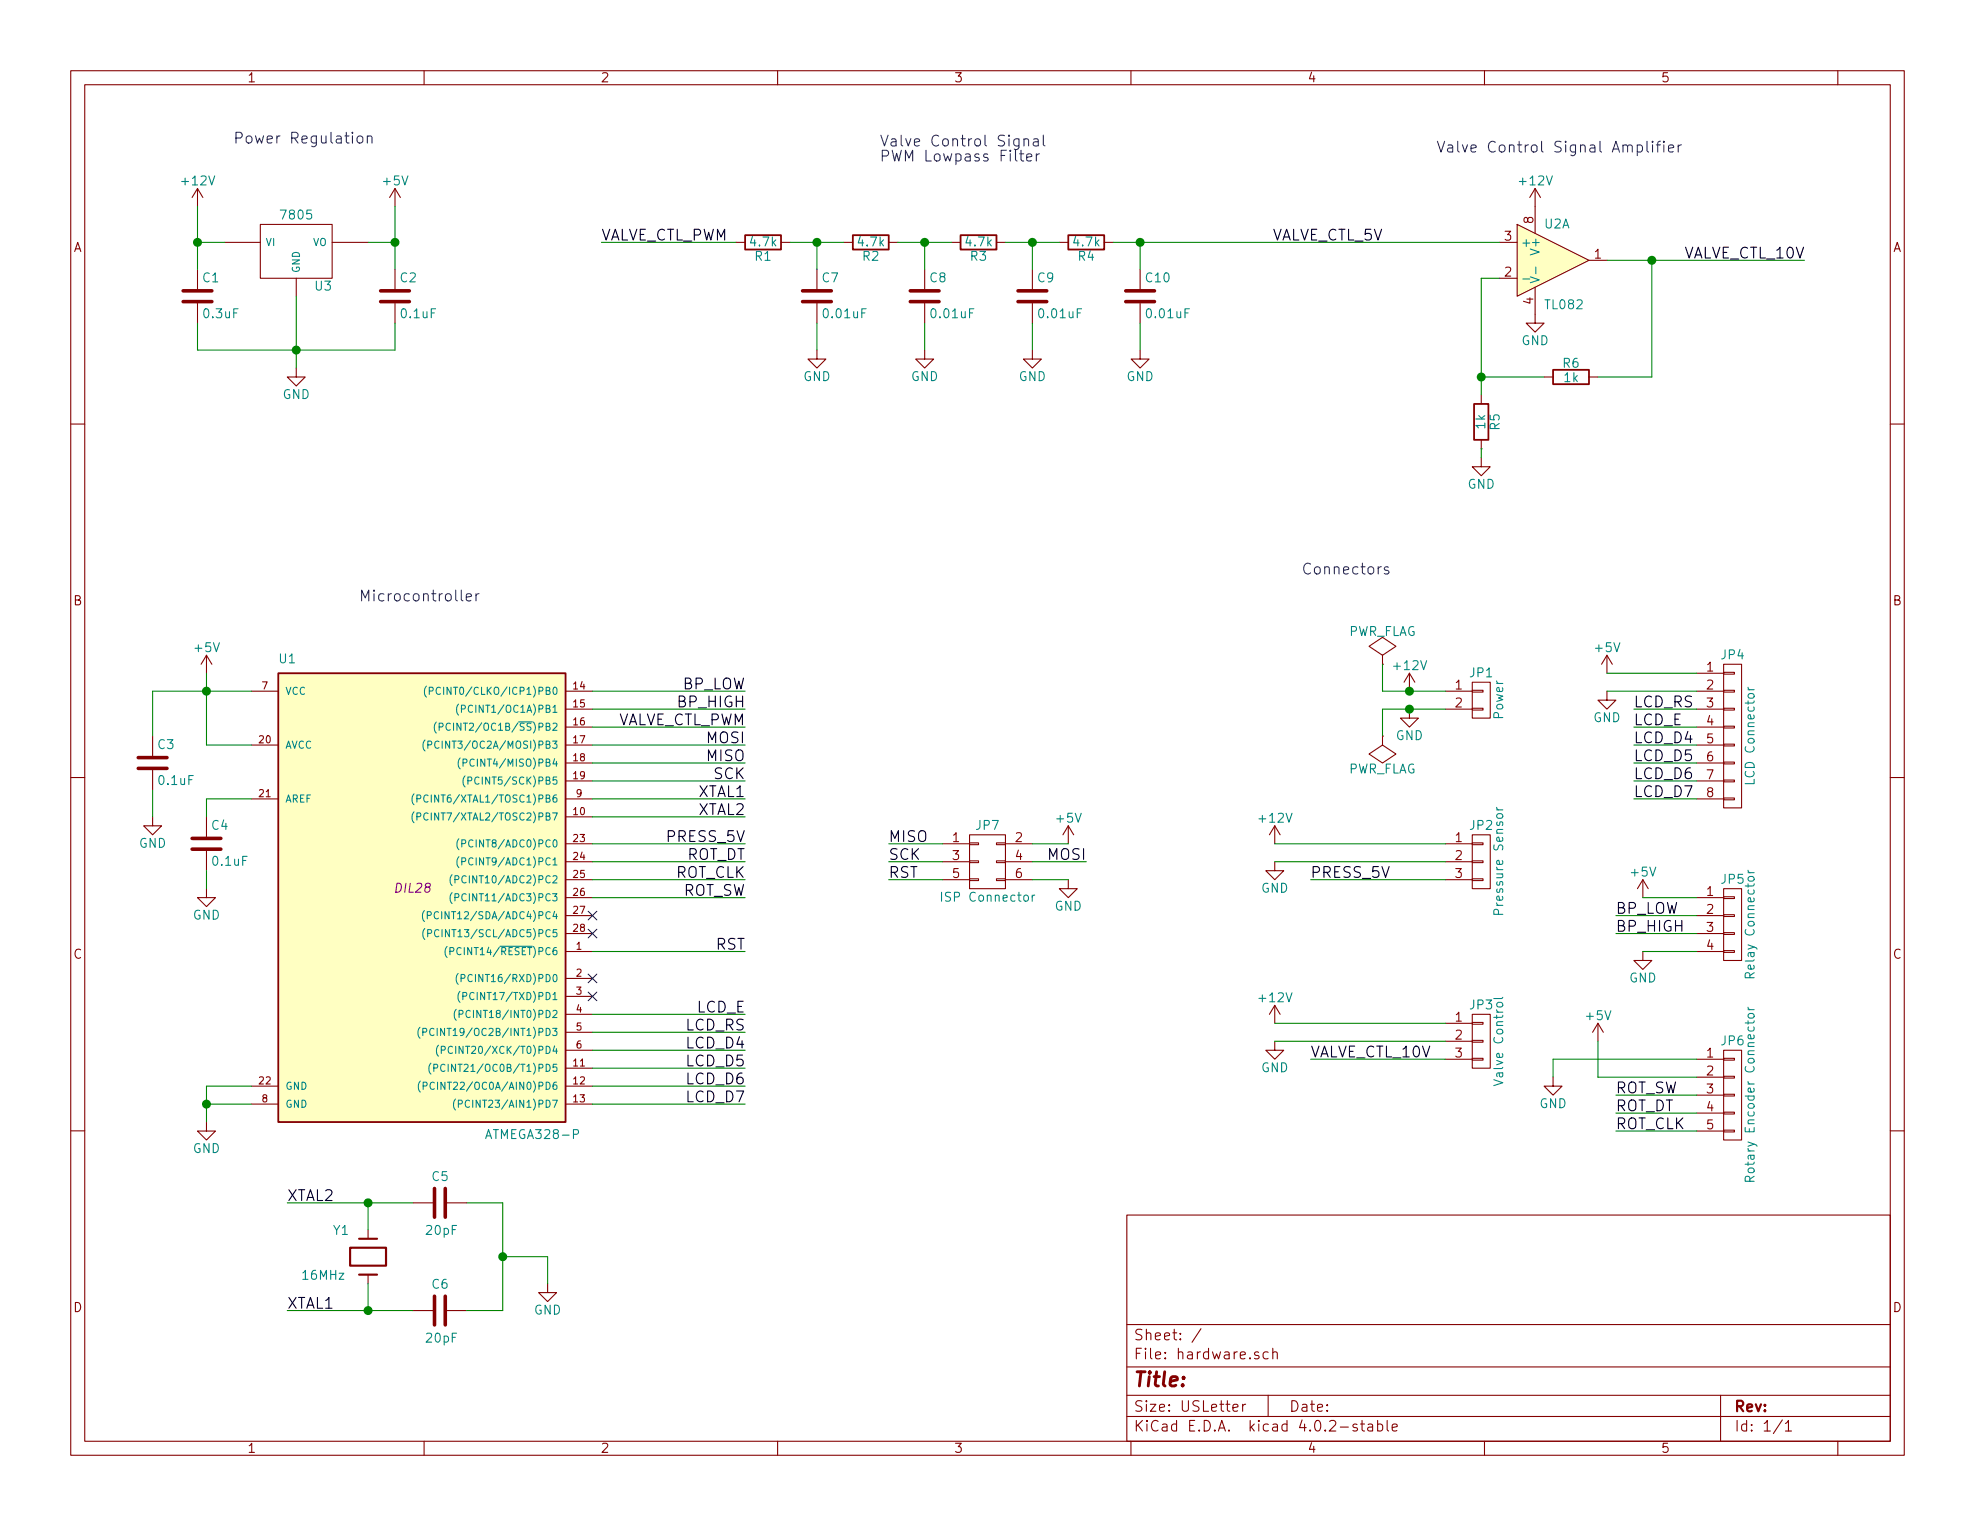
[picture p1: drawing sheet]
EESchema Schematic File Version 2
LIBS:power
LIBS:device
LIBS:transistors
LIBS:conn
LIBS:linear
LIBS:regul
LIBS:74xx
LIBS:cmos4000
LIBS:adc-dac
LIBS:memory
LIBS:xilinx
LIBS:microcontrollers
LIBS:dsp
LIBS:microchip
LIBS:analog_switches
LIBS:motorola
LIBS:texas
LIBS:intel
LIBS:audio
LIBS:interface
LIBS:digital-audio
LIBS:philips
LIBS:display
LIBS:cypress
LIBS:siliconi
LIBS:opto
LIBS:atmel
LIBS:contrib
LIBS:valves
LIBS:arduinoprominidev-11113
EELAYER 25 0
EELAYER END
$Descr USLetter 11000 8500
encoding utf-8
Sheet 1 1
Title ""
Date ""
Rev ""
Comp ""
Comment1 ""
Comment2 ""
Comment3 ""
Comment4 ""
$EndDescr
$Comp
L ATMEGA328-P U1
U 1 1
P 2300 4950
F 0 "U1" H 1550 6200 50  0000 L BNN
F 1 "ATMEGA328-P" H 2700 3550 50  0000 L BNN
F 2 "DIL28" H 2300 4950 50  0000 C CIN
F 3 "" H 2300 4950 50  0000 C CNN
	1    2300 4950
	1    0    0    -1  
$EndComp
$Comp
L CONN_01X04 JP5
U 1 1
P 9650 5150
F 0 "JP5" H 9650 5400 50  0000 C CNN
F 1 "Relay Connector" V 9750 5150 50  0000 C CNN
F 2 "" H 9650 5150 50  0000 C CNN
F 3 "" H 9650 5150 50  0000 C CNN
	1    9650 5150
	1    0    0    -1  
$EndComp
$Comp
L Crystal Y1
U 1 1
P 2050 7000
F 0 "Y1" V 2200 7150 50  0000 C CNN
F 1 "16MHz" V 1950 7250 50  0000 C CNN
F 2 "" H 2050 7000 50  0000 C CNN
F 3 "" H 2050 7000 50  0000 C CNN
	1    2050 7000
	0    -1   -1   0   
$EndComp
Text Label 4150 4250 2    60   ~ 0
MISO
Text Label 4150 4150 2    60   ~ 0
MOSI
Text Label 1600 7300 0    60   ~ 0
XTAL1
Text Label 1600 6700 0    60   ~ 0
XTAL2
$Comp
L C C6
U 1 1
P 2450 7300
F 0 "C6" V 2600 7250 50  0000 L CNN
F 1 "20pF" V 2300 7200 50  0000 L CNN
F 2 "" H 2488 7150 50  0000 C CNN
F 3 "" H 2450 7300 50  0000 C CNN
	1    2450 7300
	0    -1   -1   0   
$EndComp
$Comp
L C C5
U 1 1
P 2450 6700
F 0 "C5" V 2600 6650 50  0000 L CNN
F 1 "20pF" V 2300 6600 50  0000 L CNN
F 2 "" H 2488 6550 50  0000 C CNN
F 3 "" H 2450 6700 50  0000 C CNN
	1    2450 6700
	0    -1   -1   0   
$EndComp
$Comp
L GND #PWR01
U 1 1
P 3050 7150
F 0 "#PWR01" H 3050 6900 50  0001 C CNN
F 1 "GND" H 3050 7000 50  0000 C CNN
F 2 "" H 3050 7150 50  0000 C CNN
F 3 "" H 3050 7150 50  0000 C CNN
	1    3050 7150
	1    0    0    -1  
$EndComp
Text Label 4150 4450 2    60   ~ 0
XTAL1
Text Label 4150 4550 2    60   ~ 0
XTAL2
$Comp
L C C4
U 1 1
P 1150 4700
F 0 "C4" H 1175 4800 50  0000 L CNN
F 1 "0.1uF" H 1175 4600 50  0000 L CNN
F 2 "" H 1188 4550 50  0000 C CNN
F 3 "" H 1150 4700 50  0000 C CNN
	1    1150 4700
	1    0    0    -1  
$EndComp
$Comp
L GND #PWR02
U 1 1
P 1150 4950
F 0 "#PWR02" H 1150 4700 50  0001 C CNN
F 1 "GND" H 1150 4800 50  0000 C CNN
F 2 "" H 1150 4950 50  0000 C CNN
F 3 "" H 1150 4950 50  0000 C CNN
	1    1150 4950
	1    0    0    -1  
$EndComp
$Comp
L GND #PWR03
U 1 1
P 1150 6250
F 0 "#PWR03" H 1150 6000 50  0001 C CNN
F 1 "GND" H 1150 6100 50  0000 C CNN
F 2 "" H 1150 6250 50  0000 C CNN
F 3 "" H 1150 6250 50  0000 C CNN
	1    1150 6250
	1    0    0    -1  
$EndComp
Text Label 4150 5650 2    60   ~ 0
LCD_E
Text Label 4150 5750 2    60   ~ 0
LCD_RS
Text Label 4150 6050 2    60   ~ 0
LCD_D6
Text Label 4150 6150 2    60   ~ 0
LCD_D7
Text Label 4150 5850 2    60   ~ 0
LCD_D4
Text Label 4150 5950 2    60   ~ 0
LCD_D5
Text Label 4150 4800 2    60   ~ 0
ROT_DT
Text Label 4150 4700 2    60   ~ 0
PRESS_5V
Text Label 4150 5000 2    60   ~ 0
ROT_SW
Text Label 4150 4900 2    60   ~ 0
ROT_CLK
Text Label 4150 5300 2    60   ~ 0
RST
Text Label 4150 4350 2    60   ~ 0
SCK
Text Label 4150 3950 2    60   ~ 0
BP_HIGH
Text Label 4150 3850 2    60   ~ 0
BP_LOW
$Comp
L CONN_02X03 JP7
U 1 1
P 5500 4800
F 0 "JP7" H 5500 5000 50  0000 C CNN
F 1 "ISP Connector" H 5500 4600 50  0000 C CNN
F 2 "" H 5500 3600 50  0000 C CNN
F 3 "" H 5500 3600 50  0000 C CNN
	1    5500 4800
	1    0    0    -1  
$EndComp
Text Label 4950 4700 0    60   ~ 0
MISO
Text Label 4950 4800 0    60   ~ 0
SCK
Text Label 4950 4900 0    60   ~ 0
RST
Text Label 6050 4800 2    60   ~ 0
MOSI
$Comp
L GND #PWR04
U 1 1
P 5950 4900
F 0 "#PWR04" H 5950 4650 50  0001 C CNN
F 1 "GND" H 5950 4750 50  0000 C CNN
F 2 "" H 5950 4900 50  0000 C CNN
F 3 "" H 5950 4900 50  0000 C CNN
	1    5950 4900
	1    0    0    -1  
$EndComp
$Comp
L CONN_01X08 JP4
U 1 1
P 9650 4100
F 0 "JP4" H 9650 4550 50  0000 C CNN
F 1 "LCD Connector" V 9750 4100 50  0000 C CNN
F 2 "" H 9650 4100 50  0000 C CNN
F 3 "" H 9650 4100 50  0000 C CNN
	1    9650 4100
	1    0    0    -1  
$EndComp
Text Label 9100 3950 0    60   ~ 0
LCD_RS
Text Label 9100 4050 0    60   ~ 0
LCD_E
Text Label 9100 4150 0    60   ~ 0
LCD_D4
Text Label 9100 4250 0    60   ~ 0
LCD_D5
Text Label 9100 4350 0    60   ~ 0
LCD_D6
Text Label 9100 4450 0    60   ~ 0
LCD_D7
$Comp
L GND #PWR05
U 1 1
P 8950 3850
F 0 "#PWR05" H 8950 3600 50  0001 C CNN
F 1 "GND" H 8950 3700 50  0000 C CNN
F 2 "" H 8950 3850 50  0000 C CNN
F 3 "" H 8950 3850 50  0000 C CNN
	1    8950 3850
	-1   0    0    -1  
$EndComp
Text Label 9000 5100 0    60   ~ 0
BP_LOW
Text Label 9000 5200 0    60   ~ 0
BP_HIGH
$Comp
L GND #PWR06
U 1 1
P 9150 5300
F 0 "#PWR06" H 9150 5050 50  0001 C CNN
F 1 "GND" H 9150 5150 50  0000 C CNN
F 2 "" H 9150 5300 50  0000 C CNN
F 3 "" H 9150 5300 50  0000 C CNN
	1    9150 5300
	-1   0    0    -1  
$EndComp
$Comp
L 7805 U3
U 1 1
P 1650 1400
F 0 "U3" H 1800 1204 50  0000 C CNN
F 1 "7805" H 1650 1600 50  0000 C CNN
F 2 "" H 1650 1400 50  0000 C CNN
F 3 "" H 1650 1400 50  0000 C CNN
	1    1650 1400
	1    0    0    -1  
$EndComp
$Comp
L +12V #PWR07
U 1 1
P 1100 1150
F 0 "#PWR07" H 1100 1000 50  0001 C CNN
F 1 "+12V" H 1100 1290 50  0000 C CNN
F 2 "" H 1100 1150 50  0000 C CNN
F 3 "" H 1100 1150 50  0000 C CNN
	1    1100 1150
	1    0    0    -1  
$EndComp
$Comp
L +5V #PWR08
U 1 1
P 2200 1150
F 0 "#PWR08" H 2200 1000 50  0001 C CNN
F 1 "+5V" H 2200 1290 50  0000 C CNN
F 2 "" H 2200 1150 50  0000 C CNN
F 3 "" H 2200 1150 50  0000 C CNN
	1    2200 1150
	1    0    0    -1  
$EndComp
$Comp
L GND #PWR09
U 1 1
P 1650 2050
F 0 "#PWR09" H 1650 1800 50  0001 C CNN
F 1 "GND" H 1650 1900 50  0000 C CNN
F 2 "" H 1650 2050 50  0000 C CNN
F 3 "" H 1650 2050 50  0000 C CNN
	1    1650 2050
	1    0    0    -1  
$EndComp
$Comp
L TL082 U2
U 1 1
P 8650 1450
F 0 "U2" H 8600 1650 50  0000 L CNN
F 1 "TL082" H 8600 1200 50  0000 L CNN
F 2 "" H 8650 1450 50  0000 C CNN
F 3 "" H 8650 1450 50  0000 C CNN
	1    8650 1450
	1    0    0    -1  
$EndComp
$Comp
L +12V #PWR010
U 1 1
P 8550 1150
F 0 "#PWR010" H 8550 1000 50  0001 C CNN
F 1 "+12V" H 8550 1290 50  0000 C CNN
F 2 "" H 8550 1150 50  0000 C CNN
F 3 "" H 8550 1150 50  0000 C CNN
	1    8550 1150
	1    0    0    -1  
$EndComp
$Comp
L GND #PWR011
U 1 1
P 8550 1750
F 0 "#PWR011" H 8550 1500 50  0001 C CNN
F 1 "GND" H 8550 1600 50  0000 C CNN
F 2 "" H 8550 1750 50  0000 C CNN
F 3 "" H 8550 1750 50  0000 C CNN
	1    8550 1750
	1    0    0    -1  
$EndComp
$Comp
L R R6
U 1 1
P 8750 2100
F 0 "R6" V 8830 2100 50  0000 C CNN
F 1 "1k" V 8750 2100 50  0000 C CNN
F 2 "" V 8680 2100 50  0000 C CNN
F 3 "" H 8750 2100 50  0000 C CNN
	1    8750 2100
	0    -1   -1   0   
$EndComp
$Comp
L R R5
U 1 1
P 8250 2350
F 0 "R5" V 8330 2350 50  0000 C CNN
F 1 "1k" V 8250 2350 50  0000 C CNN
F 2 "" V 8180 2350 50  0000 C CNN
F 3 "" H 8250 2350 50  0000 C CNN
	1    8250 2350
	1    0    0    -1  
$EndComp
$Comp
L GND #PWR012
U 1 1
P 8250 2550
F 0 "#PWR012" H 8250 2300 50  0001 C CNN
F 1 "GND" H 8250 2400 50  0000 C CNN
F 2 "" H 8250 2550 50  0000 C CNN
F 3 "" H 8250 2550 50  0000 C CNN
	1    8250 2550
	1    0    0    -1  
$EndComp
Text Label 10050 1450 2    60   ~ 0
VALVE_CTL_10V
$Comp
L R R1
U 1 1
P 4250 1350
F 0 "R1" V 4330 1350 50  0000 C CNN
F 1 "4.7k" V 4250 1350 50  0000 C CNN
F 2 "" V 4180 1350 50  0000 C CNN
F 3 "" H 4250 1350 50  0000 C CNN
	1    4250 1350
	0    1    1    0   
$EndComp
$Comp
L C C7
U 1 1
P 4550 1650
F 0 "C7" H 4575 1750 50  0000 L CNN
F 1 "0.01uF" H 4575 1550 50  0000 L CNN
F 2 "" H 4588 1500 50  0000 C CNN
F 3 "" H 4550 1650 50  0000 C CNN
	1    4550 1650
	1    0    0    -1  
$EndComp
Text Label 3350 1350 0    60   ~ 0
VALVE_CTL_PWM
$Comp
L GND #PWR013
U 1 1
P 4550 1950
F 0 "#PWR013" H 4550 1700 50  0001 C CNN
F 1 "GND" H 4550 1800 50  0000 C CNN
F 2 "" H 4550 1950 50  0000 C CNN
F 3 "" H 4550 1950 50  0000 C CNN
	1    4550 1950
	1    0    0    -1  
$EndComp
$Comp
L GND #PWR014
U 1 1
P 5150 1950
F 0 "#PWR014" H 5150 1700 50  0001 C CNN
F 1 "GND" H 5150 1800 50  0000 C CNN
F 2 "" H 5150 1950 50  0000 C CNN
F 3 "" H 5150 1950 50  0000 C CNN
	1    5150 1950
	1    0    0    -1  
$EndComp
$Comp
L GND #PWR015
U 1 1
P 5750 1950
F 0 "#PWR015" H 5750 1700 50  0001 C CNN
F 1 "GND" H 5750 1800 50  0000 C CNN
F 2 "" H 5750 1950 50  0000 C CNN
F 3 "" H 5750 1950 50  0000 C CNN
	1    5750 1950
	1    0    0    -1  
$EndComp
$Comp
L GND #PWR016
U 1 1
P 6350 1950
F 0 "#PWR016" H 6350 1700 50  0001 C CNN
F 1 "GND" H 6350 1800 50  0000 C CNN
F 2 "" H 6350 1950 50  0000 C CNN
F 3 "" H 6350 1950 50  0000 C CNN
	1    6350 1950
	1    0    0    -1  
$EndComp
Text Label 7700 1350 2    60   ~ 0
VALVE_CTL_5V
Text Notes 4900 900  0    60   ~ 0
Valve Control Signal\nPWM Lowpass Filter
Text Notes 8000 850  0    60   ~ 0
Valve Control Signal Amplifier
Text Notes 7250 3200 0    60   ~ 0
Connectors
$Comp
L R R2
U 1 1
P 4850 1350
F 0 "R2" V 4930 1350 50  0000 C CNN
F 1 "4.7k" V 4850 1350 50  0000 C CNN
F 2 "" V 4780 1350 50  0000 C CNN
F 3 "" H 4850 1350 50  0000 C CNN
	1    4850 1350
	0    1    1    0   
$EndComp
$Comp
L R R3
U 1 1
P 5450 1350
F 0 "R3" V 5530 1350 50  0000 C CNN
F 1 "4.7k" V 5450 1350 50  0000 C CNN
F 2 "" V 5380 1350 50  0000 C CNN
F 3 "" H 5450 1350 50  0000 C CNN
	1    5450 1350
	0    1    1    0   
$EndComp
$Comp
L R R4
U 1 1
P 6050 1350
F 0 "R4" V 6130 1350 50  0000 C CNN
F 1 "4.7k" V 6050 1350 50  0000 C CNN
F 2 "" V 5980 1350 50  0000 C CNN
F 3 "" H 6050 1350 50  0000 C CNN
	1    6050 1350
	0    1    1    0   
$EndComp
$Comp
L C C8
U 1 1
P 5150 1650
F 0 "C8" H 5175 1750 50  0000 L CNN
F 1 "0.01uF" H 5175 1550 50  0000 L CNN
F 2 "" H 5188 1500 50  0000 C CNN
F 3 "" H 5150 1650 50  0000 C CNN
	1    5150 1650
	1    0    0    -1  
$EndComp
$Comp
L C C9
U 1 1
P 5750 1650
F 0 "C9" H 5775 1750 50  0000 L CNN
F 1 "0.01uF" H 5775 1550 50  0000 L CNN
F 2 "" H 5788 1500 50  0000 C CNN
F 3 "" H 5750 1650 50  0000 C CNN
	1    5750 1650
	1    0    0    -1  
$EndComp
$Comp
L C C10
U 1 1
P 6350 1650
F 0 "C10" H 6375 1750 50  0000 L CNN
F 1 "0.01uF" H 6375 1550 50  0000 L CNN
F 2 "" H 6388 1500 50  0000 C CNN
F 3 "" H 6350 1650 50  0000 C CNN
	1    6350 1650
	1    0    0    -1  
$EndComp
$Comp
L C C2
U 1 1
P 2200 1650
F 0 "C2" H 2225 1750 50  0000 L CNN
F 1 "0.1uF" H 2225 1550 50  0000 L CNN
F 2 "" H 2238 1500 50  0000 C CNN
F 3 "" H 2200 1650 50  0000 C CNN
	1    2200 1650
	1    0    0    -1  
$EndComp
$Comp
L C C1
U 1 1
P 1100 1650
F 0 "C1" H 1125 1750 50  0000 L CNN
F 1 "0.3uF" H 1125 1550 50  0000 L CNN
F 2 "" H 1138 1500 50  0000 C CNN
F 3 "" H 1100 1650 50  0000 C CNN
	1    1100 1650
	1    0    0    -1  
$EndComp
$Comp
L C C3
U 1 1
P 850 4250
F 0 "C3" H 875 4350 50  0000 L CNN
F 1 "0.1uF" H 875 4150 50  0000 L CNN
F 2 "" H 888 4100 50  0000 C CNN
F 3 "" H 850 4250 50  0000 C CNN
	1    850  4250
	1    0    0    -1  
$EndComp
$Comp
L GND #PWR017
U 1 1
P 850 4550
F 0 "#PWR017" H 850 4300 50  0001 C CNN
F 1 "GND" H 850 4400 50  0000 C CNN
F 2 "" H 850 4550 50  0000 C CNN
F 3 "" H 850 4550 50  0000 C CNN
	1    850  4550
	1    0    0    -1  
$EndComp
Text Label 4150 4050 2    60   ~ 0
VALVE_CTL_PWM
$Comp
L CONN_01X03 JP2
U 1 1
P 8250 4800
F 0 "JP2" H 8250 5000 50  0000 C CNN
F 1 "Pressure Sensor" V 8350 4800 50  0000 C CNN
F 2 "" H 8250 4800 50  0000 C CNN
F 3 "" H 8250 4800 50  0000 C CNN
	1    8250 4800
	1    0    0    -1  
$EndComp
Text Label 7300 4900 0    60   ~ 0
PRESS_5V
$Comp
L GND #PWR018
U 1 1
P 7100 4800
F 0 "#PWR018" H 7100 4550 50  0001 C CNN
F 1 "GND" H 7100 4650 50  0000 C CNN
F 2 "" H 7100 4800 50  0000 C CNN
F 3 "" H 7100 4800 50  0000 C CNN
	1    7100 4800
	-1   0    0    -1  
$EndComp
$Comp
L +12V #PWR019
U 1 1
P 7100 4700
F 0 "#PWR019" H 7100 4550 50  0001 C CNN
F 1 "+12V" H 7100 4840 50  0000 C CNN
F 2 "" H 7100 4700 50  0000 C CNN
F 3 "" H 7100 4700 50  0000 C CNN
	1    7100 4700
	1    0    0    -1  
$EndComp
$Comp
L CONN_01X03 JP3
U 1 1
P 8250 5800
F 0 "JP3" H 8250 6000 50  0000 C CNN
F 1 "Valve Control" V 8350 5800 50  0000 C CNN
F 2 "" H 8250 5800 50  0000 C CNN
F 3 "" H 8250 5800 50  0000 C CNN
	1    8250 5800
	1    0    0    -1  
$EndComp
Text Label 7300 5900 0    60   ~ 0
VALVE_CTL_10V
$Comp
L GND #PWR020
U 1 1
P 7100 5800
F 0 "#PWR020" H 7100 5550 50  0001 C CNN
F 1 "GND" H 7100 5650 50  0000 C CNN
F 2 "" H 7100 5800 50  0000 C CNN
F 3 "" H 7100 5800 50  0000 C CNN
	1    7100 5800
	-1   0    0    -1  
$EndComp
$Comp
L +12V #PWR021
U 1 1
P 7100 5700
F 0 "#PWR021" H 7100 5550 50  0001 C CNN
F 1 "+12V" H 7100 5840 50  0000 C CNN
F 2 "" H 7100 5700 50  0000 C CNN
F 3 "" H 7100 5700 50  0000 C CNN
	1    7100 5700
	1    0    0    -1  
$EndComp
Text Notes 1300 800  0    60   ~ 0
Power Regulation
Text Notes 2000 3350 0    60   ~ 0
Microcontroller
$Comp
L CONN_01X02 JP1
U 1 1
P 8250 3900
F 0 "JP1" H 8250 4050 50  0000 C CNN
F 1 "Power" V 8350 3900 50  0000 C CNN
F 2 "" H 8250 3900 50  0000 C CNN
F 3 "" H 8250 3900 50  0000 C CNN
	1    8250 3900
	1    0    0    -1  
$EndComp
$Comp
L GND #PWR022
U 1 1
P 7850 3950
F 0 "#PWR022" H 7850 3700 50  0001 C CNN
F 1 "GND" H 7850 3800 50  0000 C CNN
F 2 "" H 7850 3950 50  0000 C CNN
F 3 "" H 7850 3950 50  0000 C CNN
	1    7850 3950
	-1   0    0    -1  
$EndComp
$Comp
L +12V #PWR023
U 1 1
P 7850 3850
F 0 "#PWR023" H 7850 3700 50  0001 C CNN
F 1 "+12V" H 7850 3990 50  0000 C CNN
F 2 "" H 7850 3850 50  0000 C CNN
F 3 "" H 7850 3850 50  0000 C CNN
	1    7850 3850
	1    0    0    -1  
$EndComp
$Comp
L CONN_01X05 JP6
U 1 1
P 9650 6100
F 0 "JP6" H 9650 6400 50  0000 C CNN
F 1 "Rotary Encoder Connector" V 9750 6100 50  0000 C CNN
F 2 "" H 9650 6100 50  0000 C CNN
F 3 "" H 9650 6100 50  0000 C CNN
	1    9650 6100
	1    0    0    -1  
$EndComp
Text Label 9000 6100 0    60   ~ 0
ROT_SW
Text Label 9000 6200 0    60   ~ 0
ROT_DT
Text Label 9000 6300 0    60   ~ 0
ROT_CLK
$Comp
L +5V #PWR024
U 1 1
P 1150 3750
F 0 "#PWR024" H 1150 3600 50  0001 C CNN
F 1 "+5V" H 1150 3890 50  0000 C CNN
F 2 "" H 1150 3750 50  0000 C CNN
F 3 "" H 1150 3750 50  0000 C CNN
	1    1150 3750
	1    0    0    -1  
$EndComp
$Comp
L +5V #PWR025
U 1 1
P 5950 4700
F 0 "#PWR025" H 5950 4550 50  0001 C CNN
F 1 "+5V" H 5950 4840 50  0000 C CNN
F 2 "" H 5950 4700 50  0000 C CNN
F 3 "" H 5950 4700 50  0000 C CNN
	1    5950 4700
	1    0    0    -1  
$EndComp
$Comp
L +5V #PWR026
U 1 1
P 8950 3750
F 0 "#PWR026" H 8950 3600 50  0001 C CNN
F 1 "+5V" H 8950 3890 50  0000 C CNN
F 2 "" H 8950 3750 50  0000 C CNN
F 3 "" H 8950 3750 50  0000 C CNN
	1    8950 3750
	1    0    0    -1  
$EndComp
$Comp
L +5V #PWR027
U 1 1
P 9150 5000
F 0 "#PWR027" H 9150 4850 50  0001 C CNN
F 1 "+5V" H 9150 5140 50  0000 C CNN
F 2 "" H 9150 5000 50  0000 C CNN
F 3 "" H 9150 5000 50  0000 C CNN
	1    9150 5000
	1    0    0    -1  
$EndComp
$Comp
L GND #PWR028
U 1 1
P 8650 6000
F 0 "#PWR028" H 8650 5750 50  0001 C CNN
F 1 "GND" H 8650 5850 50  0000 C CNN
F 2 "" H 8650 6000 50  0000 C CNN
F 3 "" H 8650 6000 50  0000 C CNN
	1    8650 6000
	-1   0    0    -1  
$EndComp
$Comp
L +5V #PWR029
U 1 1
P 8900 5800
F 0 "#PWR029" H 8900 5650 50  0001 C CNN
F 1 "+5V" H 8900 5940 50  0000 C CNN
F 2 "" H 8900 5800 50  0000 C CNN
F 3 "" H 8900 5800 50  0000 C CNN
	1    8900 5800
	1    0    0    -1  
$EndComp
Wire Wire Line
	1150 4150 1400 4150
Wire Wire Line
	1150 3750 1150 4150
Wire Wire Line
	850  3850 1400 3850
Connection ~ 1150 3850
Wire Wire Line
	3300 4250 4150 4250
Wire Wire Line
	3300 4150 4150 4150
Wire Wire Line
	1600 7300 2300 7300
Wire Wire Line
	1600 6700 2300 6700
Connection ~ 2050 6700
Connection ~ 2050 7300
Wire Wire Line
	2600 6700 2800 6700
Wire Wire Line
	2800 6700 2800 7300
Wire Wire Line
	2800 7300 2600 7300
Wire Wire Line
	2800 7000 3050 7000
Wire Wire Line
	3050 7000 3050 7150
Connection ~ 2800 7000
Wire Wire Line
	2050 6700 2050 6850
Wire Wire Line
	2050 7300 2050 7150
Wire Wire Line
	3300 4450 4150 4450
Wire Wire Line
	3300 4550 4150 4550
Wire Wire Line
	1150 6150 1400 6150
Connection ~ 1150 6150
Wire Wire Line
	1150 6050 1400 6050
Wire Wire Line
	1150 6050 1150 6250
Wire Wire Line
	1400 4450 1150 4450
Wire Wire Line
	1150 4450 1150 4550
Wire Wire Line
	1150 4850 1150 4950
Wire Wire Line
	3300 5650 4150 5650
Wire Wire Line
	3300 5750 4150 5750
Wire Wire Line
	3300 6050 4150 6050
Wire Wire Line
	3300 6150 4150 6150
Wire Wire Line
	3300 5850 4150 5850
Wire Wire Line
	3300 5950 4150 5950
Wire Wire Line
	3300 4800 4150 4800
Wire Wire Line
	3300 4700 4150 4700
Wire Wire Line
	3300 5000 4150 5000
Wire Wire Line
	3300 4900 4150 4900
Wire Wire Line
	3300 5300 4150 5300
Wire Wire Line
	3300 4350 4150 4350
Wire Wire Line
	3300 3950 4150 3950
Wire Wire Line
	3300 3850 4150 3850
Wire Wire Line
	5250 4800 4950 4800
Wire Wire Line
	5250 4900 4950 4900
Wire Wire Line
	5250 4700 4950 4700
Wire Wire Line
	5750 4800 6050 4800
Wire Wire Line
	5750 4900 5950 4900
Wire Wire Line
	5750 4700 5950 4700
Wire Wire Line
	9450 4050 9100 4050
Wire Wire Line
	9450 4150 9100 4150
Wire Wire Line
	9450 3950 9100 3950
Wire Wire Line
	9450 4350 9100 4350
Wire Wire Line
	9450 4450 9100 4450
Wire Wire Line
	9450 4250 9100 4250
Wire Wire Line
	9450 3750 8950 3750
Wire Wire Line
	9450 3850 8950 3850
Wire Wire Line
	9450 5200 9000 5200
Wire Wire Line
	9450 5100 9000 5100
Wire Wire Line
	9450 5000 9150 5000
Wire Wire Line
	9450 5300 9150 5300
Wire Wire Line
	6200 1350 8350 1350
Wire Wire Line
	8350 1550 8250 1550
Wire Wire Line
	8950 1450 10050 1450
Wire Wire Line
	9200 1450 9200 2100
Connection ~ 9200 1450
Wire Wire Line
	8250 1550 8250 2200
Connection ~ 8250 2100
Wire Wire Line
	8250 2500 8250 2500
Wire Wire Line
	4100 1350 3350 1350
Wire Wire Line
	4400 1350 4700 1350
Wire Wire Line
	4550 1350 4550 1500
Wire Wire Line
	4550 1800 4550 1950
Wire Wire Line
	5000 1350 5300 1350
Wire Wire Line
	5150 1350 5150 1500
Connection ~ 4550 1350
Wire Wire Line
	5150 1800 5150 1950
Wire Wire Line
	8250 2500 8250 2550
Wire Wire Line
	8250 2100 8600 2100
Wire Wire Line
	9200 2100 8900 2100
Wire Wire Line
	5600 1350 5900 1350
Wire Wire Line
	5750 1350 5750 1500
Wire Wire Line
	5750 1800 5750 1950
Wire Wire Line
	6350 1350 6350 1500
Connection ~ 5750 1350
Wire Wire Line
	6350 1800 6350 1950
Connection ~ 5150 1350
Connection ~ 6350 1350
Wire Wire Line
	1100 1950 2200 1950
Connection ~ 1650 1950
Wire Wire Line
	2200 1150 2200 1500
Connection ~ 2200 1350
Wire Wire Line
	1100 1150 1100 1500
Wire Wire Line
	1250 1350 1100 1350
Connection ~ 1100 1350
Wire Wire Line
	1100 1800 1100 1950
Wire Wire Line
	1650 1650 1650 2050
Wire Wire Line
	2200 1950 2200 1800
Wire Wire Line
	850  3850 850  4100
Wire Wire Line
	850  4400 850  4550
Wire Wire Line
	3300 4050 4150 4050
Wire Wire Line
	7300 4900 8050 4900
Wire Wire Line
	7100 4700 8050 4700
Wire Wire Line
	7100 4800 8050 4800
Wire Wire Line
	7300 5900 8050 5900
Wire Wire Line
	7100 5700 8050 5700
Wire Wire Line
	7100 5800 8050 5800
Wire Wire Line
	7700 3850 8050 3850
Wire Wire Line
	7700 3950 8050 3950
Wire Wire Line
	9000 6200 9450 6200
Wire Wire Line
	9000 6300 9450 6300
Wire Wire Line
	9000 6100 9450 6100
Wire Wire Line
	8650 5900 9450 5900
Wire Wire Line
	2050 1350 2200 1350
Wire Wire Line
	8650 5900 8650 6000
Wire Wire Line
	8900 6000 9450 6000
Wire Wire Line
	8900 5800 8900 6000
$Comp
L PWR_FLAG #FLG030
U 1 1
P 7700 3700
F 0 "#FLG030" H 7700 3795 50  0001 C CNN
F 1 "PWR_FLAG" H 7700 3880 50  0000 C CNN
F 2 "" H 7700 3700 50  0000 C CNN
F 3 "" H 7700 3700 50  0000 C CNN
	1    7700 3700
	1    0    0    -1  
$EndComp
$Comp
L PWR_FLAG #FLG031
U 1 1
P 7700 4100
F 0 "#FLG031" H 7700 4195 50  0001 C CNN
F 1 "PWR_FLAG" H 7700 4280 50  0000 C CNN
F 2 "" H 7700 4100 50  0000 C CNN
F 3 "" H 7700 4100 50  0000 C CNN
	1    7700 4100
	-1   0    0    1   
$EndComp
Connection ~ 7850 3850
Connection ~ 7850 3950
Wire Wire Line
	7700 3700 7700 3850
Wire Wire Line
	7700 3950 7700 4100
NoConn ~ 3300 5100
NoConn ~ 3300 5200
NoConn ~ 3300 5450
NoConn ~ 3300 5550
$EndSCHEMATC
